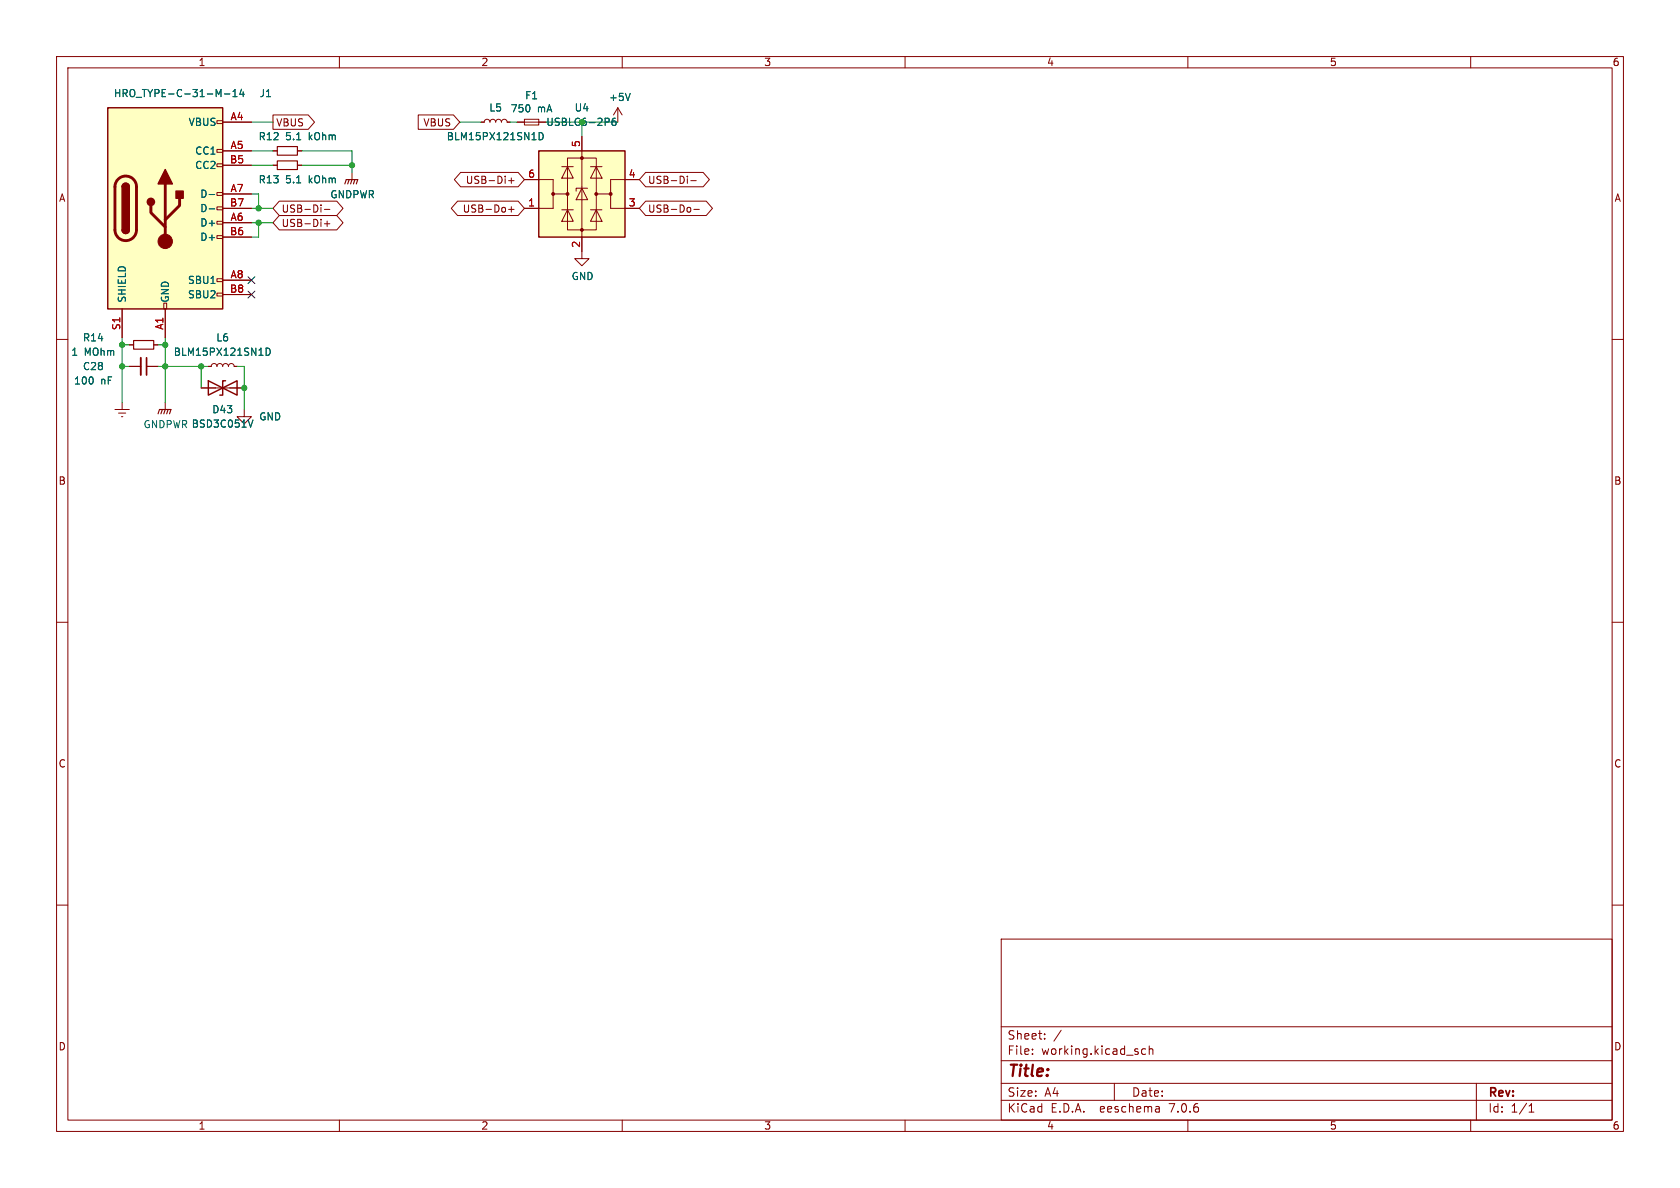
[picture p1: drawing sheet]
<svg xmlns="http://www.w3.org/2000/svg" width="297mm" height="210mm" viewBox="0 0 297 210" stroke-linecap="round" stroke-linejoin="round" font-family="sans-serif">
<g fill="none" stroke="#840000" stroke-width=".18">
<path d="M10 10h277v190h-277zM12 12h273v186h-273zM60 10v2M109.2 19.1l-.7 1.2M109.2 19.1v2.5M109.2 19.1l.8 1.2M110 10v2M160 10v2M210 10v2M260 10v2M38.4 39.1h1v.5h-1zM38.4 36.6h1v.5h-1z"/>
<path d="M38.4 34h1v.5h-1zM38.4 29h1v.5h-1zM38.4 26.4h1v.5h-1zM38.4 21.3h1v.5h-1zM39.4 36.8h5M39.4 21.6h5M39.4 26.7h5M39.4 39.4h5M39.4 34.3h5M39.4 29.2h5M48.3 20.3h6.2l1.1 1.3-1.1 1.3h-6.2zM48.3 26.7h.7"/>
<path d="M48.3 29.2h.7M49.4 38.1h10.1l1.1 1.3-1.1 1.2h-10.1l-1.1-1.2zM49.4 35.6h10.1l1.1 1.2-1.1 1.3h-10.1l-1.1-1.3zM52.6 26.7h.7M52.6 29.2h.7M56.7 36.2v.2M56.7 36.7v.8M57.3 37h1M57.3 39.6h1M57.8 39.1v.9M62.2 30.5v1.3M73.9 20.3h6.3l1.1 1.3-1.1 1.3h-6.3z"/>
<path d="M80.9 35.6h10.7l1.1 1.2-1.1 1.3h-10.7l-1.1-1.3zM81.4 30.5h10.2l1.1 1.3-1.1 1.2h-10.2l-1.1-1.2zM85.1 21.6h.5l.2-.4 .3-.1 .4 .1 .1 .4 .2-.4 .3-.1 .4 .1 .1 .4 .2-.4 .4-.1 .3 .1 .1 .4 .2-.4 .4-.1 .3 .1 .2 .4h.5M89.9 37h1M89.9 31.9h1M90.4 31.5v.9M90.4 36.5v1M91.4 21.6h5.1M92.7 21.1h2.5v1h-2.5zM92.7 31.8h5.1v2.5h2.5M97.8 34.3v2.5h-5.1M99.3 37.1h2"/>
<path d="M99.3 29.5h2M100.3 27.9h5.1v12.7h-5.1zM100.3 37.1l1 2h-2zM100.3 29.5l1 2h-2zM102.9 33.3l1 2h-2zM102.9 24.1v21.6h1.2l-1.2 1.3-1.3-1.3h1.3M103.9 33.3h-2v.5M104.4 37.1h2M104.4 29.5h2M105.4 37.1l1 2h-2zM105.4 29.5l1 2h-2zM107.9 34.3v2.5h5.1"/>
<path d="M113 31.8h-5.1v2.5h-2.5M114.1 35.6h10.7l1.2 1.2-1.2 1.3h-10.7l-1.1-1.3zM114.1 30.5h10.2l1.1 1.3-1.1 1.2h-10.2l-1.1-1.2zM121.5 31.2v.1M121.5 31.6v.8M122.1 36.8v.6M122.1 31.9h1M122.7 37h.9M10 60h2M21.6 54.6v5.1M29 53.6h.5v1h-.5zM29.2 54.6v5.1"/>
<path d="M38.4 51.8h1v.5h-1zM38.4 49.3h1v.5h-1zM38.4 41.7h1v.5h-1zM39.4 49.5h5M39.4 41.9h5M39.4 52.1h5M285 60h2M20.3 72.4h2.6M21 73h1.2M21.5 73.7h.2M21.6 71.1v1.3M22.9 64.8h2"/>
<path d="M22.9 61h.7M25.9 64.8h2M27.2 61h.7M29.2 71.1v1.3M35.6 68.6h7.6M36.8 64.8h.5l.2-.4 .4-.1 .3 .1 .2 .4 .1-.4 .4-.1 .3 .1 .2 .4 .1-.4 .4-.1 .4 .1 .1 .4 .1-.4 .4-.1 .4 .1 .1 .4h.5M43.2 72.4v1.3h1.2l-1.2 1.2-1.3-1.2h1.3M10 110h2M285 110h2M10 160h2M285 160h2M177 166h108v32h-108z"/>
<path d="M60 198v2M110 198v2M160 198v2M177 194.5h108M177 191.5h108M177 187.5h108M177 181.5h108M182.5 186.3v.1M182.5 185.5v.1M184.7 183.6v.1M184.7 182.8v.1M187.6 182.1l-1.3 2"/>
<path d="M197 191.5v3M202.5 185.5l-.4-.1-.3 .3v.4l.2 .2h.5M203.2 185.5l.2-.1 .3 .1 .1 .9M203.2 184.9v1.5M204.9 195.7l.1 .9M205 196.5l-.2 .1M205 196h-.2M210 198v2M260 198v2M261 191.5v6.5M270.3 196.6h.9M270.3 195.5l.4-.4v1.5"/>
</g>
<g fill="none" stroke="#006464" stroke-width=".18">
<path d="M39.7 16.6h.9M41.2 17.1h.7M41.2 16.2l.3-.4v1.3M42.7 15.8l-.3 .9h.8M43 16.2v.9M111.4 16.5l-.4 1.3M37 34.4h1M37 36.9h1M52.4 24.7h.8M52.4 32.3h.8M95.3 23.4a.64 .64 0 0 1 .7 .7 .64 .64 0 0 1-.7 .6zM107.6 21l.1 .1-.1 .4"/>
<path d="M108.8 20.9l-.4 .1a.85 .85 0 0 0 0 1.2l.5-.2v-.4l-.2-.2h-.4l-.1 .2M44.7 74.2l-.4 1.3M47.1 61.5a.64 .64 0 0 1 .7 .7 .64 .64 0 0 1-.7 .6z"/>
</g>
<g fill="#ffffc2" stroke="#ffffc2" stroke-width=".18">
<path d="M95.2 26.7h15.3v15.2h-15.3z"/>
<path d="M19 19.1h20.4v35.5h-20.4z"/>
</g>
<path d="M19 19.1h20.4v35.5h-20.4zM21.6 33a.64 .64 0 0 1 .6-.6 .64 .64 0 0 1 .7 .6M95.2 26.7h15.3v15.2h-15.3zM21.6 40.6a.64 .64 0 0 0 .6 .7 .64 .64 0 0 0 .7-.7M36.8 67.3v2.6l5.1-2.6v2.6zM39.9 67.3h-.5v2.6h-.5" fill="none" stroke="#840000" stroke-width=".25"/>
<g fill="#840000" stroke="#840000" stroke-width=".18">
<circle cx="97.8" cy="34.3" r=".25"/>
<circle cx="100.3" cy="34.3" r=".25"/>
<circle cx="102.9" cy="40.6" r=".25"/>
<circle cx="102.9" cy="27.9" r=".25"/>
<circle cx="105.4" cy="34.3" r=".25"/>
<circle cx="107.9" cy="34.3" r=".25"/>
<circle cx="29.2" cy="42.7" r="1.27"/>
</g>
<path d="M20.9 31.7a1.91 1.91 0 0 1 2.1-.4 1.91 1.91 0 0 1 1.1 1.7v7.6a1.91 1.91 0 0 1-1.9 1.9 1.91 1.91 0 0 1-1.9-1.9v-7.7l.2-.7zM26.7 36.3v1.3l2.5 2.5M29.2 32.5v10.2M31.7 35.1v1.2l-2.5 2.6" fill="none" stroke="#840000" stroke-width=".51"/>
<g fill="#840000" stroke="#840000" stroke-width=".25">
<path d="M21.6 40.6h1.3a.64 .64 0 0 1-.7 .7 .64 .64 0 0 1-.6-.7z"/>
<path d="M21.6 33h1.3v7.6h-1.3z"/>
<path d="M21.8 32.6a.64 .64 0 0 1 .7-.2 .64 .64 0 0 1 .4 .6h-1.3z"/>
<path d="M29.2 30l1.3 2.5h-2.6z"/>
<path d="M31.1 33.8h1.3v1.3h-1.3z"/>
<circle cx="26.7" cy="35.7" r=".63"/>
</g>
<path d="M49 25.9h3.6v1.5h-3.6zM49 28.4h3.6v1.6h-3.6zM61 32.5l.2-.7h2l-.2 .7M61.7 31.8l-.2 .7M62.2 31.8l-.2 .7M62.7 31.8l-.2 .7M23.6 60.2h3.6v1.5h-3.6zM27.9 73.2l.3-.8h2l-.2 .8M28.7 72.4l-.3 .8M29.2 72.4l-.2 .8M29.7 72.4l-.2 .8" fill="none" stroke="#840000" stroke-width=".2"/>
<path d="M24.9 63.2v3.1" fill="none" stroke="#840000" stroke-width=".33"/>
<path d="M25.9 63.2v3.1" fill="none" stroke="#840000" stroke-width=".3"/>
<g fill="none" stroke="#009600" stroke-width=".18">
<path d="M44.4 39.4h3.9M44.4 34.3h1.3v2.5M44.4 36.8h3.9M44.4 26.7h3.9M44.4 21.6h3.9M44.4 29.2h3.9M45.7 39.4v2.5h-1.3M53.3 26.7h8.9v3.8M53.3 29.2h8.9M81.3 21.6h3.8M90.2 21.6h1.2M96.5 21.6h12.7"/>
<path d="M102.9 21.6v2.5M21.6 59.7v11.4M29.2 59.7v11.4M21.6 64.8h1.3M21.6 61h1.3M27.9 64.8h8.9M27.9 61h1.3M35.6 64.8v3.8M41.9 64.8h1.3v7.6"/>
</g>
<path d="M43.8 51.5l1.3 1.2M43.8 48.9l1.3 1.2M45.1 51.5l-1.3 1.2M45.1 48.9l-1.3 1.2" fill="none" stroke="#000084" stroke-width=".18"/>
<g fill="#009600" stroke="#009600" stroke-width=".18">
<circle cx="43.2" cy="68.6" r=".46"/>
<circle cx="21.6" cy="64.8" r=".46"/>
<circle cx="29.2" cy="64.8" r=".46"/>
<circle cx="29.2" cy="61" r=".46"/>
<circle cx="45.7" cy="39.4" r=".46"/>
<circle cx="21.6" cy="61" r=".46"/>
<circle cx="35.6" cy="64.8" r=".46"/>
<circle cx="62.2" cy="29.2" r=".46"/>
<circle cx="45.7" cy="36.8" r=".46"/>
</g>
<text font-size="2.8" fill="#840000" x="178" y="190.9">Title:</text>
<g font-size="2.1" fill="#840000">
<text x="178" y="184">Sheet:</text>
<text x="178" y="186.7">File:</text>
<text x="184.1" y="186.7">working.kicad_sch</text>
<text x="178" y="196.9">KiCad</text>
<text x="178" y="194.1">Size:</text>
<text x="184.7" y="194.1">A4</text>
<text x="185.7" y="196.9">E.D.A.</text>
<text x="194.6" y="196.9">eeschema</text>
<text x="200" y="194.1">Date:</text>
<text x="207" y="196.9">7.0.6</text>
<text x="263" y="194.3">Rev:</text>
<text x="263" y="196.9">Id:</text>
<text x="267.1" y="196.9">1/1</text>
</g>
<g font-size="1.8" fill="#840000">
<text x="35" y="11.9">1</text>
<text x="85" y="11.9">2</text>
<text x="135" y="11.9">3</text>
<text x="185" y="11.9">4</text>
<text x="235" y="11.9">5</text>
<text x="285" y="11.9">6</text>
<text x="48.7" y="22.5">VBUS</text>
<text x="74.7" y="22.5">VBUS</text>
<text x="10.3" y="35.9">A</text>
<text x="82.2" y="32.7">USB-Di+</text>
<text x="114.5" y="32.7">USB-Di-</text>
<text x="285.3" y="35.9">A</text>
<text x="49.7" y="40.3">USB-Di+</text>
<text x="49.7" y="37.8">USB-Di-</text>
<text x="81.7" y="37.8">USB-Do+</text>
<text x="114.5" y="37.8">USB-Do-</text>
<text x="10.3" y="85.9">B</text>
<text x="285.3" y="85.9">B</text>
<text x="10.3" y="135.9">C</text>
<text x="285.3" y="135.9">C</text>
<text x="10.3" y="185.9">D</text>
<text x="285.3" y="185.9">D</text>
<text x="35" y="199.9">1</text>
<text x="85" y="199.9">2</text>
<text x="135" y="199.9">3</text>
<text x="185" y="199.9">4</text>
<text x="235" y="199.9">5</text>
<text x="285" y="199.9">6</text>
</g>
<g font-size="1.8" fill="#006464">
<text x="20" y="17.4">HRO_TYPE-C-31-M-14</text>
<text x="45.8" y="17.4">J1</text>
<text x="92.7" y="17.8">F1</text>
<text x="33.3" y="22.5">VBUS</text>
<text x="86.4" y="19.9">L5</text>
<text x="90.2" y="20.1">750</text>
<text x="95" y="20.1">mA</text>
<text x="101.5" y="19.9">U4</text>
<text x="107.6" y="18.1">+5V</text>
<text x="34.4" y="27.5">CC1</text>
<text x="45.6" y="25">R12</text>
<text x="50.3" y="25">5.1</text>
<text x="54.5" y="25">kOhm</text>
<text x="78.9" y="25">BLM15PX121SN1D</text>
<text x="34.4" y="30.1">CC2</text>
<text x="35.3" y="35.2">D-</text>
<text x="45.6" y="32.6">R13</text>
<text x="50.3" y="32.6">5.1</text>
<text x="54.5" y="32.6">kOhm</text>
<text x="58.3" y="35.3">GNDPWR</text>
<text x="35.3" y="40.2">D+</text>
<text x="35.3" y="37.7">D-</text>
<text x="35.3" y="42.8">D+</text>
<text x="22.5" y="53.6" transform="rotate(-90 22.5 53.6)">SHIELD</text>
<text x="30.1" y="53.6" transform="rotate(-90 30.1 53.6)">GND</text>
<text x="33.1" y="50.4">SBU1</text>
<text x="33.1" y="52.9">SBU2</text>
<text x="101" y="49.7">GND</text>
<text x="12.5" y="63.1">1</text>
<text x="14.6" y="60.6">R14</text>
<text x="14.6" y="65.6">C28</text>
<text x="14.9" y="63.1">MOhm</text>
<text x="30.6" y="63.1">BLM15PX121SN1D</text>
<text x="38.1" y="60.6">L6</text>
<text x="13" y="68.2">100</text>
<text x="17.8" y="68.2">nF</text>
<text x="25.3" y="75.9">GNDPWR BSD3C051V</text>
<text x="33.8" y="75.8">BSD3C051V</text>
<text x="37.4" y="73.3">D43</text>
<text x="45.7" y="74.5">GND</text>
</g>
<g font-size="1.8" fill="#a90000">
<text x="40.7" y="21.3">A4</text>
<text x="40.6" y="29">B5</text>
<text x="40.7" y="26.4">A5</text>
<text x="102.6" y="26.1" transform="rotate(-90 102.6 26.1)">5</text>
<text x="40.7" y="34">A7</text>
<text x="93.3" y="31.5">6</text>
<text x="111.1" y="31.5">4</text>
<text x="40.6" y="41.7">B6</text>
<text x="40.6" y="36.6">B7</text>
<text x="40.7" y="39.1">A6</text>
<text x="93.3" y="36.6">1</text>
<text x="111.1" y="36.6">3</text>
<text x="102.6" y="43.9" transform="rotate(-90 102.6 43.9)">2</text>
<text x="40.6" y="51.8">B8</text>
<text x="40.7" y="49.3">A8</text>
<text x="21.3" y="58.5" transform="rotate(-90 21.3 58.5)">S1</text>
<text x="29" y="58.4" transform="rotate(-90 29 58.4)">A1</text>
</g>
<text font-size="1.8" fill="#009600" x="96.5" y="22.5">USBLC6-2P6</text>
</svg>
